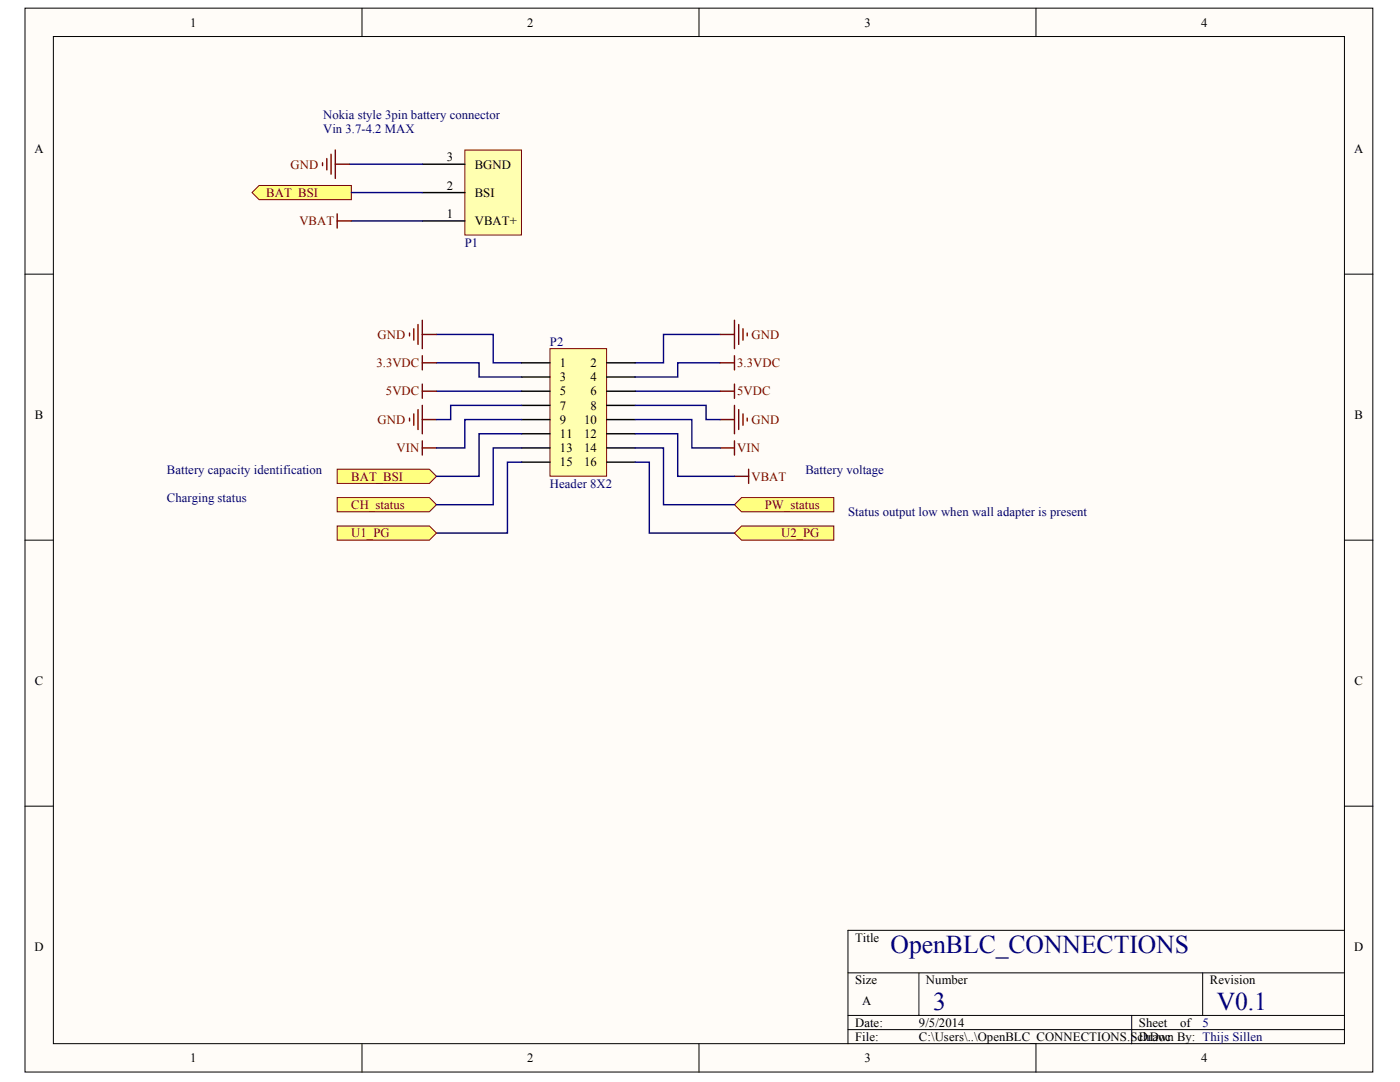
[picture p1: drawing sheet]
<svg xmlns="http://www.w3.org/2000/svg" width="279mm" height="216mm" viewBox="0 0 279 216" stroke-linecap="round" stroke-linejoin="round" font-family="sans-serif">
<g fill="#fffcf8" stroke="#000" stroke-width=".2">
<path d="M5 1.6h269v212.3h-269z"/>
<path d="M10.7 7.3h257.6v201h-257.6z"/>
</g>
<g fill="none" stroke="#000" stroke-width=".2">
<path d="M72.2 1.6v5.7M139.5 1.6v5.7M206.8 1.6v5.7M5 54.7h5.7M268.3 54.7h5.7M5 107.8h5.7M268.3 107.8h5.7M5 160.9h5.7M268.3 160.9h5.7M169.2 194.1h99.1M183.4 194.1v8.5M240 194.1v8.5"/>
<path d="M268.3 185.6h-99.1v22.7M72.2 208.3v5.6M139.5 208.3v5.6M169.2 202.6h99.1M169.2 205.4h99.1M206.8 208.3v5.6M225.9 202.6v5.7"/>
</g>
<path d="M92.8 29.9h11.3v17h-11.3z" fill="#ffffb0" stroke="#800000" stroke-width=".2"/>
<path d="M84.3 32.8h8.5M84.3 38.4h8.5M84.3 44.1h8.5" fill="none" stroke="#000" stroke-width=".28"/>
<path d="M69.8 32.8h14.5M70.1 44.1h14.2" fill="none" stroke="#000080" stroke-width=".28"/>
<path d="M50.3 38.4l1.4-1.4h18.4v2.8h-18.4z" fill-rule="evenodd" fill="#ffff80" stroke="#800000" stroke-width=".2"/>
<path d="M70.1 38.4h14.2" fill="none" stroke="#000080" stroke-width=".28"/>
<path d="M67.3 93.6h18.4l1.4 1.4-1.4 1.5h-18.4z" fill-rule="evenodd" fill="#ffff80" stroke="#800000" stroke-width=".2"/>
<path d="M87.1 66.7h11.3v5.7h5.7M87.1 72.4h8.5v2.8h8.5M87.1 78.1h17M126.8 78.1h16.9M143.7 72.4h-8.5v2.8h-8.4M143.7 66.7h-11.3v5.7h-5.6" fill="none" stroke="#000080" stroke-width=".28"/>
<g fill="none" stroke="#800000" stroke-width=".28">
<path d="M64.4 32.5v.5M65.2 31.6v2.3M66.1 30.8v3.9M66.9 29.9v5.7M66.9 32.8h2.9M67.3 42.7v2.8M67.3 44.1h2.8M81.7 66.5v.5M82.6 65.6v2.3M83.4 64.8v3.9M84.3 63.9v5.7M84.3 71v2.8"/>
<path d="M84.3 76.6v2.9M84.3 66.7h2.8M84.3 72.4h2.8M84.3 78.1h2.8M143.7 66.7h2.9M143.7 72.4h2.9M143.7 78.1h2.9M146.6 63.9v5.7M146.6 71v2.8M146.6 76.6v2.9M147.4 64.8v3.9M148.3 65.6v2.3"/>
<path d="M149.1 66.5v.5M81.7 83.4v.6M82.6 82.6v2.3M83.4 81.7v4M84.3 80.9v5.7M84.3 88v2.8M84.3 83.7h2.8M84.3 89.4h2.8M143.7 83.7h2.9M143.7 89.4h2.9M146.6 95h2.8M146.6 80.9v5.7"/>
<path d="M146.6 88v2.8M147.4 81.7v4M148.3 82.6v2.3M149.1 83.4v.6M149.4 93.6v2.9"/>
</g>
<g fill="#ffff80" stroke="#800000" stroke-width=".2">
<path d="M67.3 99.3h18.4l1.4 1.4-1.4 1.4h-18.4z" fill-rule="evenodd"/>
<path d="M146.6 100.7l1.4-1.4h18.4v2.8h-18.4z" fill-rule="evenodd"/>
</g>
<path d="M109.8 69.6h11.3v25.4h-11.3z" fill="#ffffb0" stroke="#800000" stroke-width=".2"/>
<g fill="none" stroke="#000" stroke-width=".28">
<path d="M104.1 72.4h5.7M104.1 75.2h5.7M104.1 78.1h5.7M121.1 72.4h5.7M121.1 75.2h5.7M121.1 78.1h5.7M104.1 80.9h5.7M104.1 83.7h5.7M104.1 86.6h5.7M104.1 89.4h5.7M104.1 92.2h5.7M121.1 80.9h5.7"/>
<path d="M121.1 83.7h5.7M121.1 86.6h5.7M121.1 89.4h5.7M121.1 92.2h5.7"/>
</g>
<path d="M104.1 80.9h-14.2v2.8h-2.8M104.1 83.7h-11.3v5.7h-5.7M104.1 86.6h-8.5v8.4h-8.5M104.1 89.4h-5.7v11.3h-11.3M104.1 92.2h-2.8v14.2h-14.2M126.8 80.9h14.1v2.8h2.8M126.8 83.7h11.3v5.7h5.6M126.8 86.6h8.4v8.4h11.4M126.8 89.4h5.6v11.3h14.2M126.8 92.2h2.8v14.2h17" fill="none" stroke="#000080" stroke-width=".28"/>
<g fill="#ffff80" stroke="#800000" stroke-width=".2">
<path d="M146.6 106.4l1.4-1.4h18.4v2.8h-18.4z" fill-rule="evenodd"/>
<path d="M67.3 105h18.4l1.4 1.4-1.4 1.4h-18.4z" fill-rule="evenodd"/>
</g>
<g font-size="5.1" fill="#000080">
<text x="177.7" y="190.2">OpenBLC_CONNECTIONS</text>
<text x="186.2" y="201.5">3</text>
<text x="242.8" y="201.5">V0.1</text>
</g>
<g font-size="2.5">
<text x="38" y="5.3">1</text>
<text x="105.2" y="5.3">2</text>
<text x="172.5" y="5.3">3</text>
<text x="239.7" y="5.3">4</text>
<text x="6.9" y="30.4">A</text>
<text x="89.2" y="32.2">3</text>
<text x="94.7" y="33.6">BGND</text>
<text x="270.2" y="30.4">A</text>
<text x="89.2" y="37.9">2</text>
<text x="94.7" y="39.3">BSI</text>
<text x="89.2" y="43.5">1</text>
<text x="94.7" y="44.9">VBAT+</text>
<text x="111.7" y="73.2">1</text>
<text x="111.7" y="76.1">3</text>
<text x="117.8" y="73.2">2</text>
<text x="117.8" y="76.1">4</text>
<text x="7" y="83.5">B</text>
<text x="111.7" y="78.9">5</text>
<text x="111.7" y="81.7">7</text>
<text x="117.8" y="78.9">6</text>
<text x="117.8" y="81.7">8</text>
<text x="270.3" y="83.5">B</text>
<text x="111.7" y="84.6">9</text>
<text x="111.7" y="87.4">11</text>
<text x="116.6" y="84.6">10</text>
<text x="116.6" y="87.4">12</text>
<text x="111.7" y="90.2">13</text>
<text x="111.7" y="93.1">15</text>
<text x="116.6" y="90.2">14</text>
<text x="116.6" y="93.1">16</text>
<text x="7" y="136.6">C</text>
<text x="270.3" y="136.6">C</text>
<text x="6.9" y="189.7">D</text>
<text x="170.6" y="187.9">Title</text>
<text x="270.2" y="189.7">D</text>
<text x="170.6" y="196.4">Size</text>
<text x="184.8" y="196.4">Number</text>
<text x="241.5" y="196.4">Revision</text>
<text x="172.1" y="200.6">A</text>
<text x="170.6" y="204.9">Date:</text>
<text x="170.6" y="207.7">File:</text>
<text x="183.4" y="204.9">9/5/2014</text>
<text x="183.4" y="207.7">C:\Users\..\OpenBLC_CONNECTIONS.SchDoc</text>
<text x="227.3" y="204.9">Sheet</text>
<text x="227.3" y="207.7">Drawn By: Thijs Sillen</text>
<text x="235.5" y="204.9">of</text>
<text x="38" y="212">1</text>
<text x="105.2" y="212">2</text>
<text x="172.5" y="212">3</text>
<text x="239.7" y="212">4</text>
</g>
<g font-size="2.5" fill="#000080">
<text x="64.5" y="23.7">Nokia style 3pin battery connector</text>
<text x="64.5" y="26.5">Vin 3.7-4.2 MAX</text>
<text x="92.8" y="49.2">P1</text>
<text x="109.8" y="69">P2</text>
<text x="33.3" y="94.5">Battery capacity identification</text>
<text x="160.7" y="94.5">Battery voltage</text>
<text x="33.3" y="100.2">Charging status</text>
<text x="109.8" y="97.3">Header 8X2</text>
<text x="169.2" y="103">Status output low when wall adapter is present</text>
<text x="240" y="204.9">5</text>
</g>
<g font-size="2.5" fill="#800000">
<text x="58" y="33.6">GND</text>
<text x="53.1" y="39.3">BAT_BSI</text>
<text x="59.7" y="44.9">VBAT</text>
<text x="75.3" y="67.6">GND</text>
<text x="150" y="67.6">GND</text>
<text x="75.1" y="73.2">3.3VDC</text>
<text x="147.1" y="73.2">3.3VDC</text>
<text x="77" y="78.9">5VDC</text>
<text x="147.1" y="78.9">5VDC</text>
<text x="75.3" y="84.6">GND</text>
<text x="150" y="84.6">GND</text>
<text x="70.1" y="95.9">BAT_BSI</text>
<text x="79.1" y="90.2">VIN</text>
<text x="147.1" y="90.2">VIN</text>
<text x="150" y="95.9">VBAT</text>
<text x="70.1" y="101.6">CH_status</text>
<text x="152.6" y="101.6">PW_status</text>
<text x="70.1" y="107.2">U1_PG</text>
<text x="155.9" y="107.2">U2_PG</text>
</g>
</svg>
